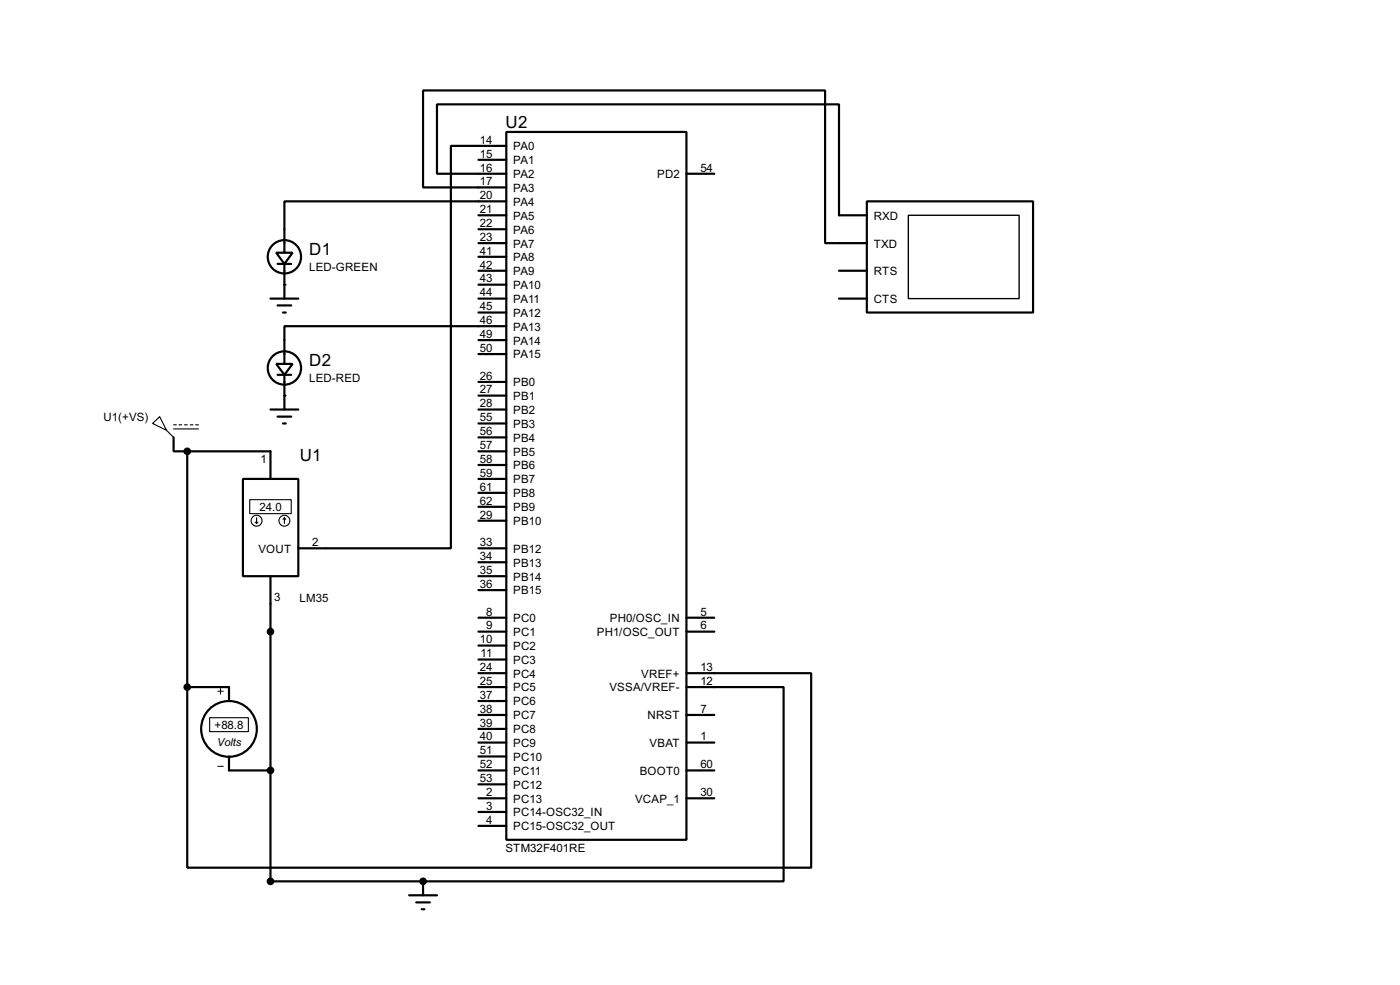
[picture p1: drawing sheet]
<svg xmlns="http://www.w3.org/2000/svg" width="256mm" height="180mm" viewBox="0 0 256 180" stroke-linecap="round" stroke-linejoin="round" font-family="sans-serif">
<g fill="none" stroke="#000" stroke-width=".4">
<path d="M87.7 29.3h5.1M87.7 39.4h5.1M92.8 24.2h33v129.5h-33zM92.8 26.7h-10.2v73.7h-27.9M92.8 31.8h-12.7v-12.7h73.6v20.3h5.1M92.8 34.3h-15.3v-17.7h73.7v27.9h7.6M92.8 36.9h-40.7v9.4M125.8 31.8h5.1M158.8 36.9h30.5v20.3h-30.5zM49.6 54.7h5.1M50.6 46.3h3l-1.5 2zM50.9 55.9h2.5"/>
<path d="M50.9 48.3h2.5M51.9 57.2h.5M52.1 48.3v6.4M87.7 42h5.1M87.7 44.5h5.1M87.7 47h5.1M87.7 49.6h5.1M87.7 52.1h5.1M87.7 54.7h5.1M87.7 57.2h5.1M92.8 59.7h-40.7v6.9M153.7 49.6h5.1"/>
<path d="M153.7 54.7h5.1M49.6 75h5.1M50.6 66.6h3l-1.5 2zM50.9 76.3h2.5M50.9 68.6h2.5M51.9 77.5h.5M52.1 68.6v6.4M87.7 69.9h5.1M87.7 72.4h5.1M87.7 75h5.1M87.7 77.5h5.1M87.7 62.3h5.1"/>
<path d="M87.7 64.8h5.1M31.8 80.1v2.5h2.5M34.3 82.6v43.2M34.3 82.6h15.3v5.1M44.5 87.7h10.2v17.8h-10.2zM87.7 82.6h5.1M87.7 90.2h5.1M87.7 92.8h5.1M87.7 95.3h5.1M87.7 80.1h5.1M87.7 85.1h5.1M87.7 87.7h5.1"/>
<path d="M49.6 105.5v55.8h27.9M87.7 115.6h5.1M87.7 118.2h5.1M87.7 113.1h5.1M87.7 100.4h5.1M87.7 102.9h5.1M87.7 105.5h5.1M87.7 108h5.1M125.8 115.6h5.1M125.8 113.1h5.1M34.3 125.8h7.7v2.5M42 138.5v2.5h7.6"/>
<path d="M87.7 125.8h5.1M87.7 130.9h5.1M87.7 123.2h5.1M87.7 120.7h5.1M87.7 133.4h5.1M87.7 128.3h5.1M87.7 138.5h5.1M87.7 135.9h5.1M125.8 125.8h17.8v35.5h-66.1M125.8 123.2h22.8v35.6h-114.3v-33M125.8 130.9h5.1M125.8 135.9h5.1"/>
<path d="M87.7 141h5.1M87.7 143.6h5.1M87.7 146.1h5.1M87.7 148.6h5.1M87.7 151.2h5.1M125.8 141h5.1M125.8 146.1h5.1M75 163.9h5.1M76.3 165.2h2.5M77.3 166.4h.5M77.5 161.3v2.6"/>
<circle cx="52.1" cy="47" r="3.1"/>
<circle cx="52.1" cy="67.4" r="3.1"/>
<circle cx="41.9" cy="133.4" r="5.1"/>
</g>
<g fill="#000">
<circle cx="52.1" cy="52.1" r=".2"/>
<circle cx="52.1" cy="72.4" r=".2"/>
<circle cx="77.5" cy="161.3" r=".2"/>
</g>
<g fill="none" stroke="#000" stroke-width=".2">
<path d="M28 77.5l1.3-1.2 1.2 2.5zM30.5 78.8l1.3 1.3M31.8 77.8h.5M31.8 78.5h4.6M32.8 77.8h.5M33.8 77.8h.5M34.9 77.8h.5M35.9 77.8h.5M45.8 91.5h7.6v2.5h-7.6zM46.8 95.6l.2 .2M47 94.8v1M47.3 95.6l-.3 .2"/>
<path d="M52.1 94.8l-.2 .3M52.1 94.8l.3 .3M52.1 94.8v1M38.4 131.4h7.1v2.5h-7.1z"/>
<circle cx="47" cy="95.3" r="1"/>
<circle cx="52.1" cy="95.3" r="1"/>
</g>
<path d="M166.4 39.4h20.3v15.3h-20.3z" fill="none" stroke="#000" stroke-width=".25"/>
<g fill="#000" stroke="#000" stroke-width=".4">
<circle cx="34.3" cy="82.6" r=".5"/>
<circle cx="49.5" cy="115.6" r=".5"/>
<circle cx="34.3" cy="125.8" r=".5"/>
<circle cx="49.5" cy="141" r=".5"/>
<circle cx="49.5" cy="161.3" r=".5"/>
<circle cx="77.5" cy="161.3" r=".5"/>
</g>
<path d="M39.9 126.5h1M40.4 126v1.1M39.9 140.3h1" fill="none" stroke="#000" stroke-width=".18"/>
<g font-size="3.5">
<text x="92.6" y="23.3">U2</text>
<text x="56.7" y="46.6">D1</text>
<text x="56.7" y="67">D2</text>
<text x="54.9" y="84.3">U1</text>
</g>
<g font-size="2.4">
<text x="87.9" y="26.3">14</text>
<text x="87.9" y="28.9">15</text>
<text x="94" y="27.5">PA0</text>
<text x="87.9" y="31.4">16</text>
<text x="87.9" y="33.9">17</text>
<text x="94" y="32.6">PA2</text>
<text x="94" y="30">PA1</text>
<text x="94" y="35.1">PA3</text>
<text x="120.4" y="32.6">PD2</text>
<text x="128.3" y="31.4">54</text>
<text x="87.9" y="36.5">20</text>
<text x="87.9" y="39">21</text>
<text x="87.9" y="41.6">22</text>
<text x="94" y="37.7">PA4</text>
<text x="94" y="40.2">PA5</text>
<text x="160.1" y="40.2">RXD</text>
<text x="87.9" y="44.1">23</text>
<text x="87.9" y="46.6">41</text>
<text x="94" y="42.7">PA6</text>
<text x="94" y="45.3">PA7</text>
<text x="94" y="47.8">PA8</text>
<text x="160.1" y="45.3">TXD</text>
<text x="56.6" y="49.6">LED-GREEN</text>
<text x="87.9" y="49.2">42</text>
<text x="87.9" y="51.7">43</text>
<text x="94" y="50.4">PA9</text>
<text x="94" y="52.9">PA10</text>
<text x="160.1" y="50.4">RTS</text>
<text x="87.9" y="54.3">44</text>
<text x="87.9" y="56.8">45</text>
<text x="87.9" y="59.3">46</text>
<text x="94" y="55.4">PA11</text>
<text x="94" y="58">PA12</text>
<text x="160.1" y="55.4">CTS</text>
<text x="87.9" y="61.9">49</text>
<text x="87.9" y="64.4">50</text>
<text x="94" y="60.5">PA13</text>
<text x="94" y="63.1">PA14</text>
<text x="94" y="65.6">PA15</text>
<text x="56.6" y="69.9">LED-RED</text>
<text x="87.9" y="69.5">26</text>
<text x="87.9" y="72">27</text>
<text x="94" y="70.7">PB0</text>
<text x="19" y="77.1">U1(+VS)</text>
<text x="87.9" y="74.6">28</text>
<text x="87.9" y="77.1">55</text>
<text x="94" y="73.2">PB1</text>
<text x="94" y="75.8">PB2</text>
<text x="87.9" y="79.7">56</text>
<text x="87.9" y="82.2">57</text>
<text x="94" y="78.3">PB3</text>
<text x="94" y="80.8">PB4</text>
<text x="94" y="83.4">PB5</text>
<text x="47.8" y="84.7">1</text>
<text x="87.9" y="89.8">61</text>
<text x="87.9" y="84.7">58</text>
<text x="87.9" y="87.3">59</text>
<text x="94" y="85.9">PB6</text>
<text x="94" y="88.5">PB7</text>
<text x="47.6" y="93.6">24.0</text>
<text x="87.9" y="92.4">62</text>
<text x="87.9" y="94.9">29</text>
<text x="94" y="91">PB8</text>
<text x="94" y="93.6">PB9</text>
<text x="47.3" y="101.2">VOUT</text>
<text x="57.2" y="100">2</text>
<text x="87.9" y="100">33</text>
<text x="94" y="96.1">PB10</text>
<text x="94" y="101.2">PB12</text>
<text x="87.9" y="102.5">34</text>
<text x="87.9" y="105.1">35</text>
<text x="87.9" y="107.6">36</text>
<text x="94" y="103.7">PB13</text>
<text x="94" y="106.3">PB14</text>
<text x="50.2" y="110">3</text>
<text x="54.9" y="110.2">LM35</text>
<text x="89.1" y="112.7">8</text>
<text x="94" y="113.9">PC0</text>
<text x="94" y="108.8">PB15</text>
<text x="111.7" y="113.9">PH0/OSC_IN</text>
<text x="128.3" y="112.7">5</text>
<text x="87.9" y="117.8">10</text>
<text x="89.1" y="115.2">9</text>
<text x="94" y="116.4">PC1</text>
<text x="94" y="119">PC2</text>
<text x="109.3" y="116.4">PH1/OSC_OUT</text>
<text x="128.3" y="115.2">6</text>
<text x="87.9" y="122.8">24</text>
<text x="87.9" y="125.4">25</text>
<text x="88.1" y="120.3">11</text>
<text x="94" y="124">PC4</text>
<text x="94" y="121.5">PC3</text>
<text x="117.5" y="124">VREF+</text>
<text x="128.3" y="122.8">13</text>
<text x="128.3" y="125.4">12</text>
<text x="87.9" y="130.5">38</text>
<text x="87.9" y="127.9">37</text>
<text x="94" y="126.6">PC5</text>
<text x="94" y="131.7">PC7</text>
<text x="94" y="129.1">PC6</text>
<text x="111.6" y="126.6">VSSA/VREF-</text>
<text x="118.6" y="131.7">NRST</text>
<text x="128.3" y="130.5">7</text>
<text x="39.3" y="133.4">+88.8</text>
<text x="87.9" y="133">39</text>
<text x="87.9" y="135.5">40</text>
<text x="94" y="134.2">PC8</text>
<text x="94" y="136.7">PC9</text>
<text x="119" y="136.7">VBAT</text>
<text x="128.3" y="135.5">1</text>
<text x="87.9" y="138.1">51</text>
<text x="87.9" y="140.6">52</text>
<text x="87.9" y="143.2">53</text>
<text x="94" y="139.3">PC10</text>
<text x="94" y="141.8">PC11</text>
<text x="117.2" y="141.8">BOOT0</text>
<text x="128.3" y="140.6">60</text>
<text x="89.1" y="145.7">2</text>
<text x="89.1" y="148.2">3</text>
<text x="94" y="144.4">PC12</text>
<text x="94" y="146.9">PC13</text>
<text x="94" y="149.4">PC14-OSC32_IN</text>
<text x="116.3" y="146.9">VCAP_1</text>
<text x="128.3" y="145.7">30</text>
<text x="89.1" y="150.8">4</text>
<text x="92.6" y="155.9">STM32F401RE</text>
<text x="94" y="152">PC15-OSC32_OUT</text>
</g>
<text font-size="2.3" x="39.8" y="136.5">Volts</text>
</svg>
